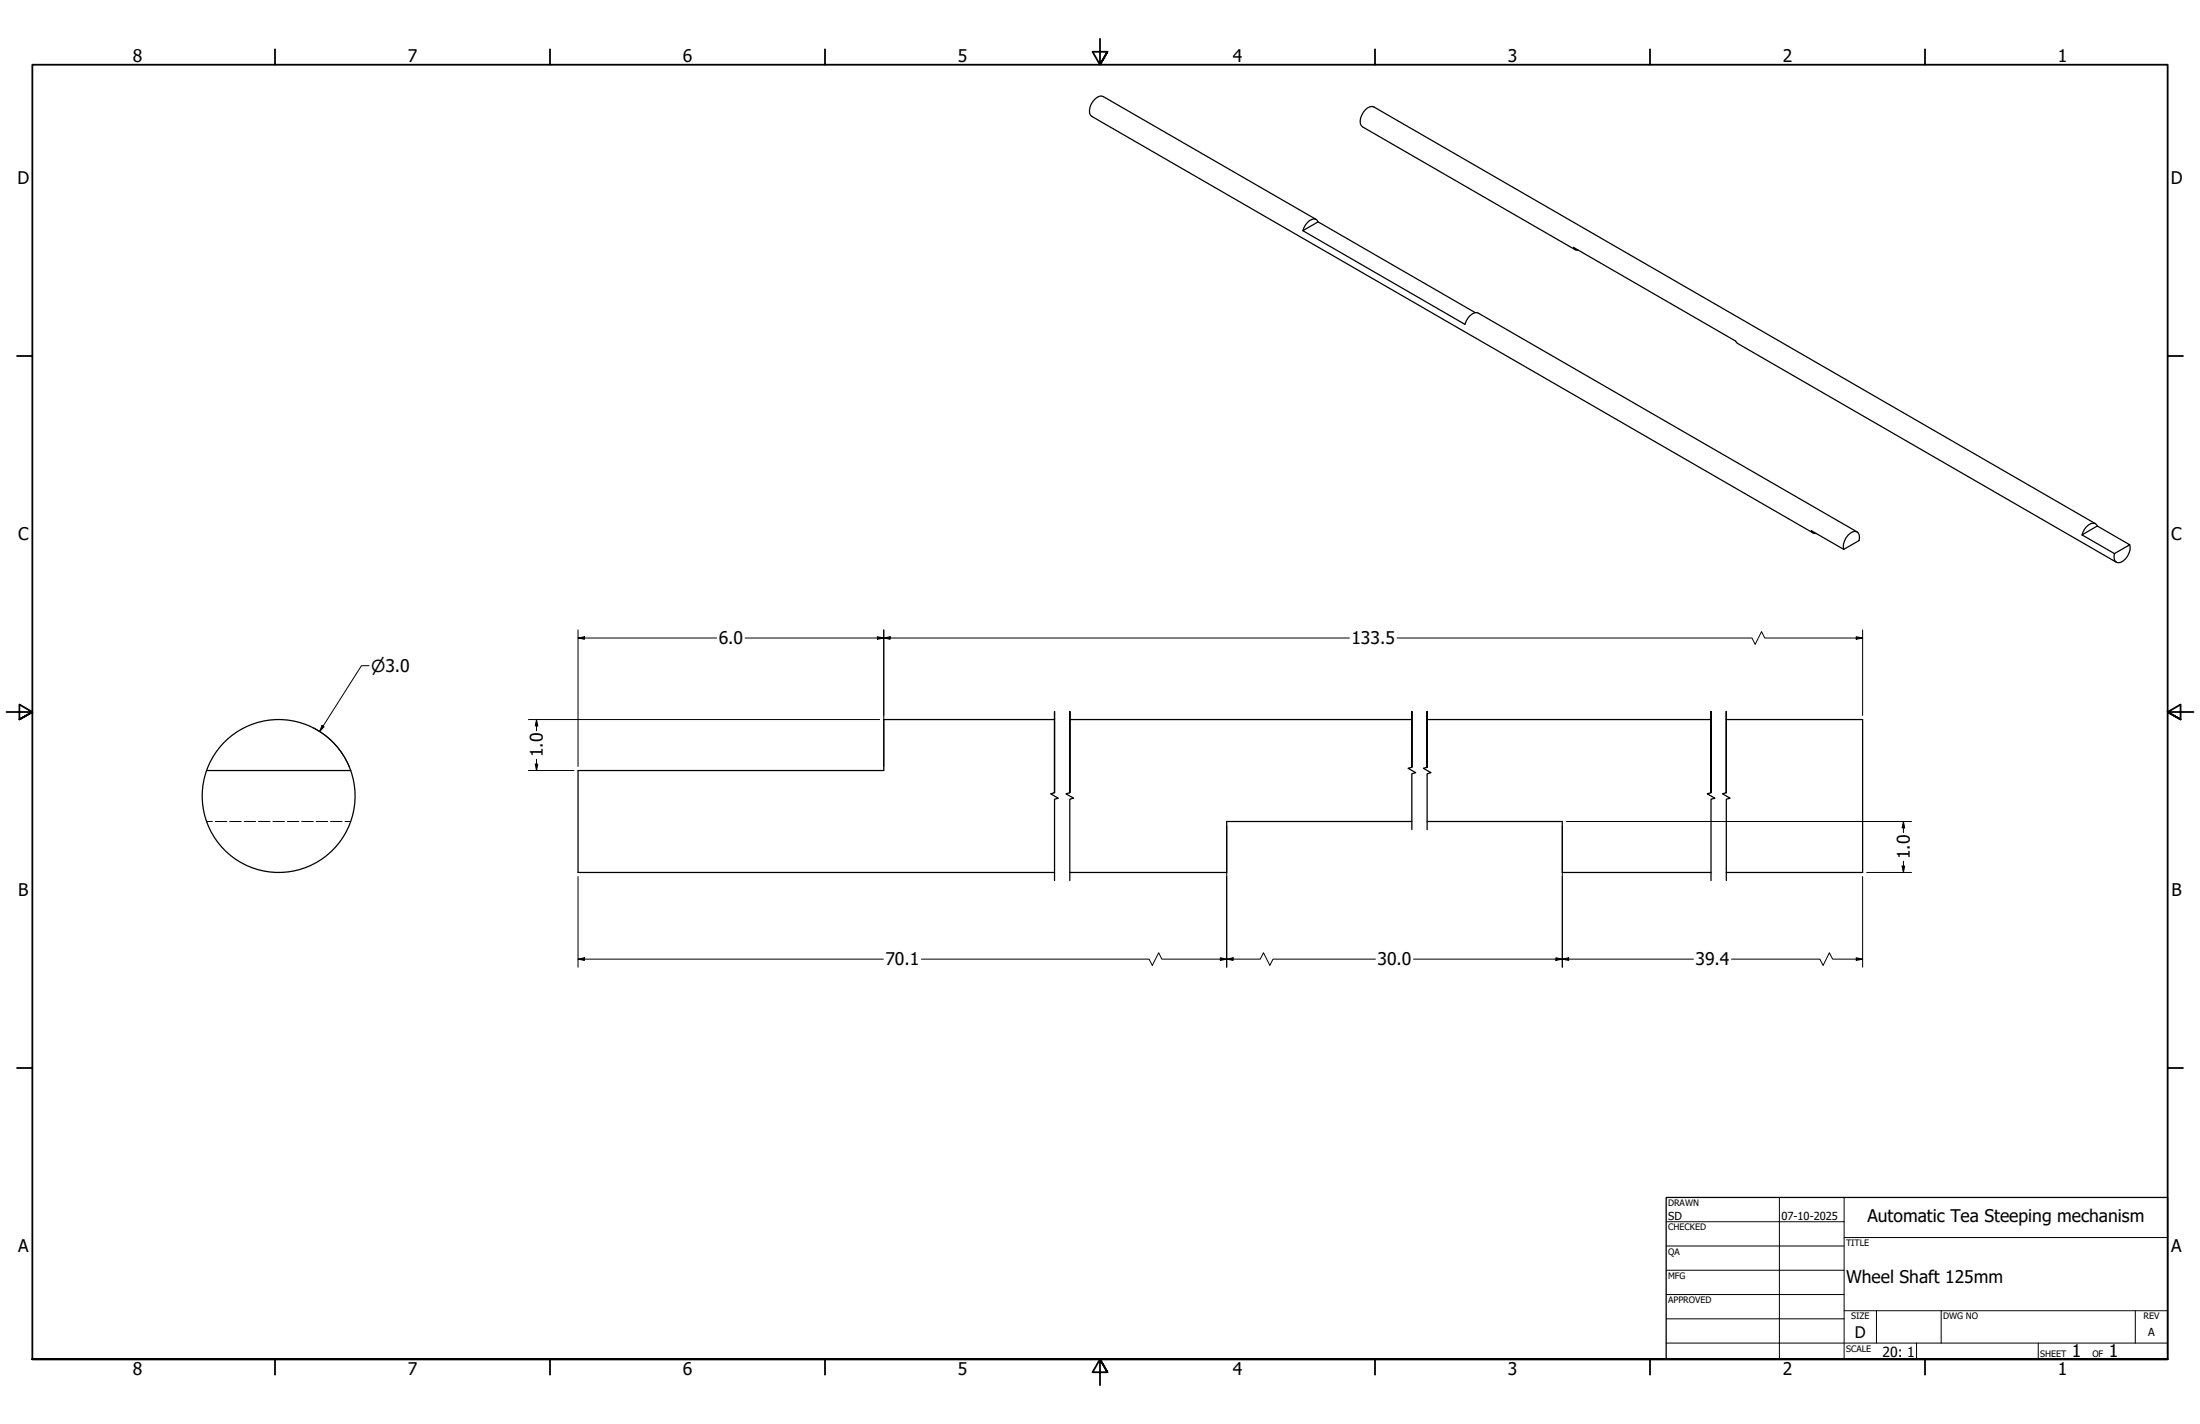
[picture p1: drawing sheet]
<svg xmlns="http://www.w3.org/2000/svg" width="864mm" height="559mm" viewBox="0 0 864 559" stroke-linecap="round" stroke-linejoin="round" font-family="sans-serif">
<!-- layer: Hidden (ANSI) -->
<path d="M81.1 322.4h2.3M84.5 322.4h4.5M90.2 322.4h4.5M95.8 322.4h4.5M101.5 322.4h4.5M107.1 322.4h4.6M112.8 322.4h4.5M118.4 322.4h4.6M124.1 322.4h4.5M129.8 322.4h4.5M135.4 322.4h2.3" fill="none" stroke="#000" stroke-width=".39"/>
<!-- layer: Visible (ANSI) -->
<g fill="none" stroke="#000" stroke-width=".49">
<path d="M516.6 86.1l-83.5-48.2a4.3 4.3 0 0 0-4.8 3.1 4 4 0 0 0 .3 4.7l283.2 163.5M517.4 87.1a1.98 1.98 0 0 0-3.4-.5 7.4 7.4 0 0 0-2.6 3.9M618.4 98l-83.6-48.2a4.3 4.3 0 0 1 .4-5.8 3.8 3.8 0 0 1 4.1-2l283.2 163.5M619.6 98.2l-1.5-.4-.4-.7 63.6 36.7 .8 1 148.7 85.8M579.1 122.7l-61.7-35.6-6 3.4 63.7 36.8a5.7 5.7 0 0 1 4.5-4.6l149.4 86M713 209.3h-.9l-1.1-1.1 12.8 7.4 6-3.5a2.49 2.49 0 0 0-1.7-3.6 6.1 6.1 0 0 0-4.3 7.1M817.3 209.9l6-3.5 12.7 7.4-6 3.4zM823.3 206.4a1.99 1.99 0 0 0-3.4-.4 7.1 7.1 0 0 0-2.6 3.9M836 213.8a6.1 6.1 0 0 1-4.3 7 1.96 1.96 0 0 1-1.9-2.4l.2-1.2M413.9 282.4h-67v20h-120v40h187M419.9 282.4h134.3M560.2 282.4h111.5"/>
<path d="M677.7 282.4h53.5v60h-53.5M81.1 302.4a30 30 0 0 0 28.3 40 30 30 0 0 0 28.3-40M81.1 302.4a30 30 0 0 1 28.3-20 30 30 0 0 1 28.3 20M81.1 302.4h56.6M554.2 322.4h-72.7v20h-61.6M560.2 322.4h53.1v20h58.4"/>
</g>
<!-- layer: Break Line (ANSI) -->
<path d="M413.9 311.1v-31.9v31.9l-1.5 .4 3 1.7-1.5 .4v31.9M419.9 311.1v-31.9v31.9l-1.5 .4 3 1.7-1.5 .4v31.9M554.2 301.1v-21.9v21.9l-1.5 .4 3 1.7-1.5 .4v21.9M560.2 301.1v-21.9v21.9l-1.5 .4 3 1.7-1.5 .4v21.9M671.7 311.1v-31.9v31.9l-1.5 .4 3 1.7-1.5 .4v31.9M677.7 311.1v-31.9v31.9l-1.5 .4 3 1.7-1.5 .4v31.9" fill="none" stroke="#000" stroke-width=".49"/>
<!-- layer: Border (ANSI) -->
<g fill="none" stroke="#000" stroke-width=".71">
<path d="M107.9 19.4v6M215.9 19.4v6M323.8 19.4v6M431.8 15.2v10.2l-2.9-5.1h5.8l-2.9 5.1 2.9-5.1M539.8 19.4v6M647.7 19.4v6M755.6 19.4v6M6.7 139.7h6M850.9 139.7h6M2.5 279.4h10.2l-5.1-2.9v5.8l5.1-2.9-5.1 2.9M861.1 279.4h-10.2l5.1-2.9v5.8l-5.1-2.9 5.1 2.9M6.7 419.1h6"/>
<path d="M850.9 419.1h6M12.7 533.4v-508h838.2v508h-838.2h838.2M107.9 533.4v6M215.9 533.4v6M323.8 533.4v6M434.7 538.5l-2.9-5.1 2.9 5.1h-5.8l2.9-5.1v10.2M539.8 533.4v6M647.7 533.4v6M755.6 533.4v6"/>
</g>
<!-- layer: Title (ANSI) -->
<g fill="none" stroke="#000" stroke-width=".39">
<path d="M654 479.4h69.9M698.5 469.9v63.5M723.9 469.9v63.5M654 488.9h69.9M654 498.5h69.9M723.9 485.6h127M654 508h69.9M654 517.5h69.9M723.9 514.3h127M736.6 514.3v12.7M762 514.3v12.7M838.2 514.3v12.7"/>
<path d="M654 527h196.9M752.3 527v6.4M800.1 527v6.4"/>
</g>
<path d="M654 469.9h196.9v63.5h-196.9z" fill="none" stroke="#000" stroke-width=".49"/>
<!-- layer: Dimension (ANSI) -->
<g fill="none" stroke="#000" stroke-width=".39">
<path d="M226.9 250.4l2.5-.5v1zM226.9 250.4h54.4M226.9 247.2v53.6M292.5 250.4h237.2M344.4 249.9l2.5 .5-2.5 .5zM346.9 250.4l2.5-.5v1zM346.9 247.2v53.6M548.4 250.4h139.3l1.3 2.5 2.5-5 1.2 2.5h38.5M728.7 249.9l2.5 .5-2.5 .5zM731.2 247.2v33.6M144.9 261.2h-3l-16.4 25.9M122.7 285.5a30 30 0 0 1 14.4 15.4"/>
<path d="M126.4 284.7l.8 .5-1.7 1.9zM207.4 282.4h137.9M210.1 299.9h1l-.5 2.5zM210.6 282.4l.5 2.5h-1zM210.6 282.4v4.4M210.6 298v4.4M207.4 302.4h17.9M481.5 324v55.6M613.3 324v55.6M614.9 322.4h135.5M746.7 339.9h1l-.5 2.5zM747.2 322.4l.5 2.5h-1z"/>
<path d="M747.2 322.4v4.4M747.2 338v4.4M226.9 344v35.6M731.2 344v35.6M732.8 342.4h17.6M226.9 376.4l2.5-.6v1.1zM226.9 376.4h119.8M361.7 376.4h89.4l1.2 2.4 2.5-4.9 1.3 2.5h38.6l1.3-2.5 2.5 4.9 1.2-2.4h40.2M479 375.8l2.5 .6-2.5 .5zM481.5 376.4l2.5-.6v1.1zM554.9 376.4h109.8M610.8 375.8l2.5 .6-2.5 .5z"/>
<path d="M613.3 376.4l2.5-.6v1.1zM679.7 376.4h34.7l1.2 2.4 2.5-4.9 1.3 2.5h11.8M728.7 375.8l2.5 .6-2.5 .5z"/>
</g>
<g fill="#000">
<path d="M226.9 250.4l2.5-.5v1z" fill-rule="evenodd"/>
<path d="M344.4 249.9l2.5 .5-2.5 .5z" fill-rule="evenodd"/>
<path d="M346.9 250.4l2.5-.5v1z" fill-rule="evenodd"/>
<path d="M728.7 249.9l2.5 .5-2.5 .5z" fill-rule="evenodd"/>
<path d="M126.4 284.7l.8 .5-1.7 1.9z" fill-rule="evenodd"/>
<path d="M210.1 299.9h1l-.5 2.5z" fill-rule="evenodd"/>
<path d="M210.6 282.4l.5 2.5h-1z" fill-rule="evenodd"/>
<path d="M746.7 339.9h1l-.5 2.5z" fill-rule="evenodd"/>
<path d="M747.2 322.4l.5 2.5h-1z" fill-rule="evenodd"/>
<path d="M226.9 376.4l2.5-.6v1.1z" fill-rule="evenodd"/>
<path d="M479 375.8l2.5 .6-2.5 .5z" fill-rule="evenodd"/>
<path d="M481.5 376.4l2.5-.6v1.1z" fill-rule="evenodd"/>
<path d="M610.8 375.8l2.5 .6-2.5 .5z" fill-rule="evenodd"/>
<path d="M613.3 376.4l2.5-.6v1.1z" fill-rule="evenodd"/>
<path d="M728.7 375.8l2.5 .6-2.5 .5z" fill-rule="evenodd"/>
</g>
<g font-size="6.8">
<text x="52.1" y="24.4">8</text>
<text x="160.1" y="24.4">7</text>
<text x="268" y="24.4">6</text>
<text x="376" y="24.4">5</text>
<text x="483.9" y="24.4">4</text>
<text x="591.9" y="24.4">3</text>
<text x="699.8" y="24.4">2</text>
<text x="807.8" y="24.4">1</text>
<text x="6.8" y="72.4">D</text>
<text x="852.1" y="72.4">D</text>
<text x="7.1" y="212.1">C</text>
<text x="852.3" y="212.1">C</text>
<text x="282.1" y="252.9">6.0</text>
<text x="530.5" y="252.9">133.5</text>
<text x="213.1" y="297.1" transform="rotate(-90 213.1 297.1)">1.0</text>
<text x="749.7" y="337.1" transform="rotate(-90 749.7 337.1)">1.0</text>
<text x="7.2" y="351.8">B</text>
<text x="852.4" y="351.8">B</text>
<text x="347.6" y="378.8">70.1</text>
<text x="540.7" y="378.8">30.0</text>
<text x="665.6" y="378.8">39.4</text>
<text x="733" y="479.7">Automatic Tea Steeping mechanism</text>
<text x="7.1" y="491.5">A</text>
<text x="852.3" y="491.5">A</text>
<text x="724.7" y="503.7">Wheel Shaft 125mm</text>
<text x="813.3" y="532.6">1</text>
<text x="827.8" y="532.6">1</text>
<text x="52.1" y="539.4">8</text>
<text x="160.1" y="539.4">7</text>
<text x="268" y="539.4">6</text>
<text x="376" y="539.4">5</text>
<text x="483.9" y="539.4">4</text>
<text x="591.9" y="539.4">3</text>
<text x="699.8" y="539.4">2</text>
<text x="807.8" y="539.4">1</text>
</g>
<text font-size="6.5" x="145.7" y="263.7">⌀3.0</text>
<text font-size="6.3" x="728.1" y="524.9">D</text>
<text font-size="5.5" x="738.9" y="532.6">20: 1</text>
<g font-size="4.3">
<text x="654.8" y="478.6">SD</text>
<text x="699.3" y="478.6">07-10-2025</text>
<text x="843.2" y="524.2">A</text>
</g>
<g font-size="3.5">
<text x="654.8" y="473.2">DRAWN</text>
<text x="654.8" y="482.8">CHECKED</text>
<text x="724.7" y="488.9">TITLE</text>
<text x="654.8" y="492.3">QA</text>
<text x="654.8" y="501.8">MFG</text>
<text x="654.8" y="511.4">APPROVED</text>
<text x="726.7" y="517.7">SIZE</text>
<text x="762.8" y="517.7">DWG NO</text>
<text x="841.4" y="517.7">REV</text>
<text x="724.7" y="530.4">SCALE</text>
<text x="800.9" y="532.6">SHEET</text>
<text x="821.3" y="532.6">OF</text>
</g>
</svg>
